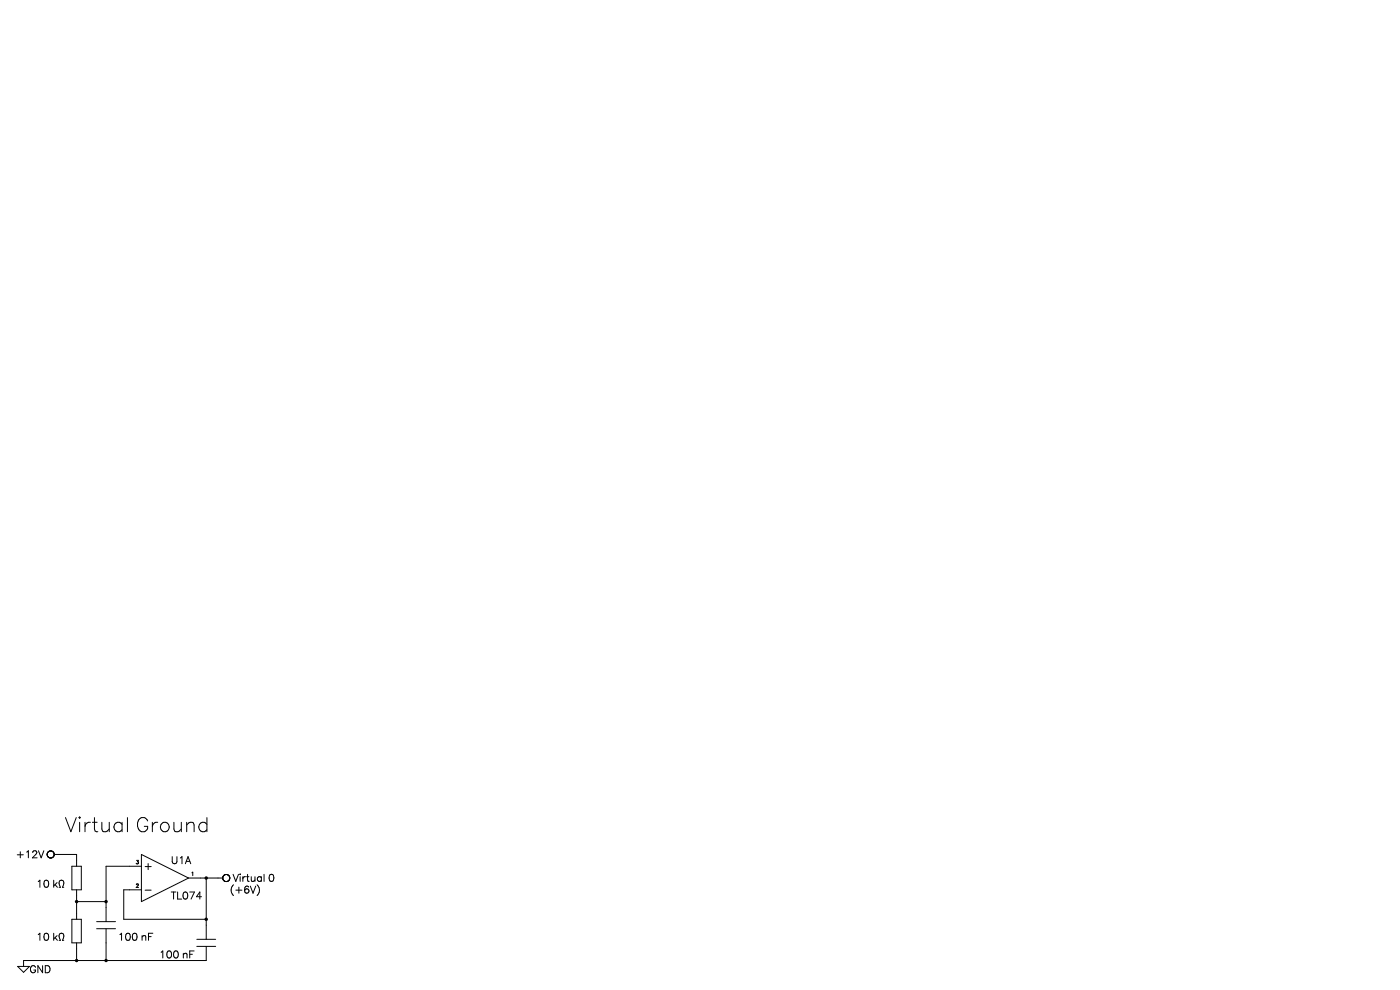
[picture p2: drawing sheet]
<svg xmlns="http://www.w3.org/2000/svg" width="297mm" height="210mm" viewBox="0 0 297 210" stroke-linecap="round" stroke-linejoin="round" font-family="sans-serif">
<path d="M16.3 191.2h.1M22.5 191.2h.1M43.8 186.2h.1M43.8 195h.1M16.3 203.7h.1M22.5 203.7h.1" fill="none" stroke="#000" stroke-width=".75"/>
<g fill="none" stroke="#000" stroke-width=".21">
<path d="M10.1 181.7l.1 .1M10.2 181.8h.1M10.2 181.8l.3 .2M10.5 180.5l-.4 .3M10.5 182h.1M10.6 180.5h-.1M10.6 182h.1M10.7 180.5h.1M10.7 180.5h-.1M10.8 182h-.1M10.8 180.5h.1M10.9 182h-.1"/>
<path d="M10.9 180.5h.1M10.9 182h.1M11 182h-.1M11 180.5h.1M11 182h.1M11 180.5l.1 .1M11.1 181.9l-.1 .1M11.1 180.6h.1M11.1 181.9h.1M11.2 181.9h-.1M11.2 180.6h.1M11.2 181.9h.1"/>
<path d="M11.2 180.6v.1M11.2 181.8v.1M11.2 180.7h.1M11.3 181.8h-.1M11.3 180.7h.1M11.3 180.7v.1M11.3 181.7v.1M11.3 180.8h.1M11.4 181.7h-.1M11.4 180.8v.1M11.4 181.6v.1M11.4 180.9h.1"/>
<path d="M11.4 181.6h.1M11.4 180.9l.1 .1M11.5 181.5l-.1 .1M11.5 181h.1M11.5 181.5h.1M11.5 181v.1M11.5 181.4v.1M11.5 181.1h.1M11.5 181.4h.1M11.5 181.1v.2M11.5 181.3v.1M11.5 181.3h4.8v2.5"/>
<path d="M11.5 181.3h.1M13.3 198a1 1 0 0 1-.1 1.5h.3M13.3 186.8a1 1 0 0 1-.1 1.4h.3M15.2 195h2.1v5h-2.1zM15.2 183.8h2.1v5h-2.1zM16.3 188.8v6.2M16.3 191.2h6.2M20.5 195.5h4M20.5 197h4M22.5 197v6.7M30 188.8h-3.8v6.2h17.6M30 181.3l10 4.9-10 5z"/>
<path d="M30 183.8h-7.5v11.7M30.8 188.8h1.3M40 186.2h7.2M41.7 199.3h4M43.8 186.2v13.1M47.2 186.2l.1 .1M47.3 186.3v.1M47.3 186.2h-.1M47.3 186.1v.1M47.3 186.4h.1M47.3 186.4v.1M47.3 186.5h.1"/>
<path d="M47.3 186v.1M47.3 186.5l.3 .4M47.3 185.9v.1M47.3 185.9h.1M47.4 185.9h-.1M47.4 185.8v.1M47.4 185.8h.1M47.4 185.7v.1M47.5 185.7h-.1M47.5 185.7h.1M47.6 185.6l-.1 .1M47.6 185.6h.1"/>
<path d="M47.6 186.9h.1M47.7 186.9v.1M47.7 187h.2M47.8 185.5l-.2 .1M47.9 185.5h-.1M47.9 185.5h.1M47.9 187h.1M48 185.5h.1M48 185.5h-.1M48 187h.1M48.1 187h-.1M48.1 185.5h.1"/>
<path d="M48.2 185.5l.2 .1M48.4 186.9h.1M48.4 185.6h.1M48.4 185.6l.2 .2M48.5 186.8l-.1 .1M48.5 186.8h.1M48.6 186.8h-.1M48.6 186.7v.1M48.6 185.8h.1M48.6 186.7h.1M3.8 205h2.5l-1.3 1.2zM16.3 200v3.7"/>
<path d="M41.7 200.8h4M43.8 200.8v2.9h-38.8v1.3"/>
</g>
<text font-size="4.8" x="13.8" y="176.5">Virtual Ground</text>
<g font-size="2.4">
<text x="3.7" y="182">+12V</text>
<text x="30.5" y="184.5">+</text>
<text x="36.2" y="183.2">U1A</text>
<text x="8" y="188.3">10 k</text>
<text x="36.2" y="190.7">TL074</text>
<text x="48.8" y="189.5">(+6V)</text>
<text x="49.4" y="187">Virtual 0</text>
<text x="8" y="199.5">10 k</text>
<text x="25" y="199.5">100 nF</text>
<text x="33.8" y="203.2">100 nF</text>
<text x="6.3" y="206.4">GND</text>
</g>
<g font-size="1.2">
<text x="28.8" y="183.2">3</text>
<text x="40.5" y="185.7">1</text>
<text x="28.8" y="188.2">2</text>
</g>
</svg>
